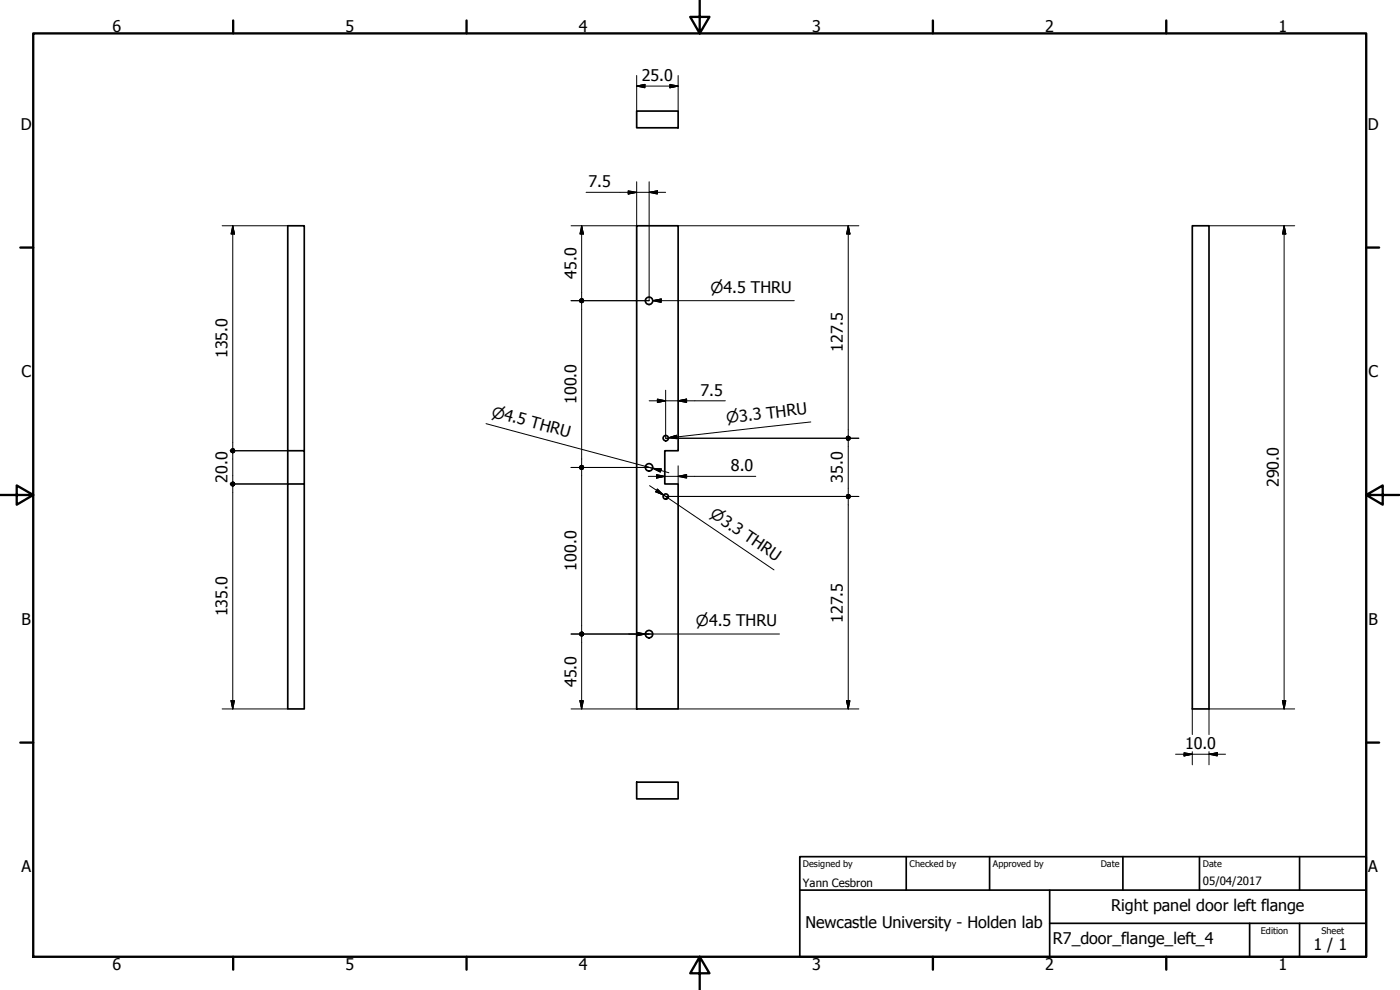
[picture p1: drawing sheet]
<svg xmlns="http://www.w3.org/2000/svg" width="420mm" height="297mm" viewBox="0 0 420 297" stroke-linecap="round" stroke-linejoin="round" font-family="sans-serif">
<!-- layer: Visible (ISO) -->
<g fill="none" stroke="#000" stroke-width=".51">
<path d="M191.1 33.3h12.4v5h-12.4zM191.1 67.7h12.4v67.5h-4v10h4v67.5h-12.4zM357.8 67.7h5v145h-5zM86.4 135.2v10M91.3 135.2v-67.5h-4.9v67.5h4.9v10M86.4 145.2h4.9v67.5h-4.9zM191.1 234.7h12.4v5h-12.4z"/>
<circle cx="194.8" cy="90.3" r="1.11"/>
<circle cx="199.8" cy="131.5" r=".79"/>
<circle cx="194.8" cy="140.2" r="1.11"/>
<circle cx="199.8" cy="149" r=".79"/>
<circle cx="194.8" cy="190.3" r="1.11"/>
</g>
<!-- layer: Border (ISO) -->
<g fill="none" stroke="#000" stroke-width=".7">
<path d="M10 10h400v277.1h-400zM70 6.1v3.9M140 6.1v3.9M210 0v10l-2.9-4.9h5.8l-2.9 4.9M280 6.1v3.9M350 6.1v3.9M6.1 74.3h3.9M410 74.3h3.9M0 148.5h10l-5-2.8v5.7l5-2.9M410 148.5l5 2.9v-5.7l-5 2.8h10M6.1 222.8h3.9M410 222.8h3.9"/>
<path d="M70 287.1v3.8M140 287.1v3.8M210 287.1l2.9 4.9h-5.8l2.9-4.9v9.9M280 287.1v3.8M350 287.1v3.8"/>
</g>
<!-- layer: Title (ISO) -->
<path d="M240 257h170v30.1h-170zM272 257v10.1M297 257v10.1M337 257v10.1M360 257v10.1M390 257v10.1M240 267.1h170M315 277h95M315 267.1v20M375 277v10.1M390 277v10.1" fill="none" stroke="#000" stroke-width=".51"/>
<!-- layer: Dimension (ISO) -->
<g fill="none" stroke="#000" stroke-width=".3">
<path d="M191.1 25.8l2.4-.5v1zM191.1 22.7v10.6M191.1 25.8h12.4M201 25.3l2.5 .5-2.5 .5zM203.5 22.7v10.6M175.9 57.7h23.9M188.5 57.3l2.6 .4-2.6 .5zM191.1 54.5v13.2h-19.7M194.8 57.7l2.5-.4v.9zM194.8 54.5v35.7h-23.4M66.7 67.7h19.7M69.8 67.7l.6 2.5h-1.1z"/>
<path d="M69.8 67.7v66.9M174.6 67.7l.5 2.5h-1zM174.6 67.7v21.9M203.5 67.7h54.2M254.6 67.7l.5 2.5h-1zM254.6 67.7v63.2M362.8 67.7h25.8M385.4 67.7l.5 2.5h-1zM385.4 67.7v145M174.6 90.9v48.7M197.3 119.7l2.5 .6-2.5 .5zM199.8 117.1v14.4h.9"/>
<path d="M69.1 135.2h17.3M69.8 135.9v8.7M194.8 120.3h22.9M203 131.5h54.7M203.5 120.3l2.6-.6v1.1zM203.5 139.7v5.5M254.6 132.1v16.3M69.1 145.2h17.3M69.8 145.8v66.9M171.4 140.3h23.4M174.6 140.8v48.8M194.6 142.9h32.2"/>
<path d="M197 142.4l2.5 .5-2.5 .5zM199.8 149h57.9M203.5 142.9l2.6-.5v1zM254.6 149.6v63.1M171.4 190.2h19.9M174.6 190.9v21.8M193.5 190.2h1.3M66.7 212.7h19.7M69.3 210.2h1.1l-.6 2.5zM171.4 212.7h19.7M174.1 210.2h1l-.5 2.5zM203.5 212.7h54.2"/>
<path d="M254.1 210.2h1l-.5 2.5zM357.8 212.7v7.7M384.9 210.2h1l-.5 2.5zM388.6 212.7h-25.8v7.7M352.8 226.3h15M355.3 225.9l2.5 .4-2.5 .5zM357.8 225.5v4M362.8 226.3l2.5-.4v.9zM362.8 225.5v4"/>
</g>
<g fill="#000" stroke="#000" stroke-width=".3">
<path d="M191.1 25.8l2.4-.5zM191.1 25.8l2.4-.5v1zM201 26.3l2.5-.5zM201 25.3l2.5 .5-2.5 .5zM188.5 58.2l2.6-.5zM188.5 57.3l2.6 .4-2.6 .5zM194.8 57.7l2.5-.4zM194.8 57.7l2.5-.4v.9zM69.8 67.7l.6 2.5zM69.8 67.7l.6 2.5h-1.1zM174.6 67.7l.5 2.5zM174.6 67.7l.5 2.5h-1z"/>
<path d="M254.6 67.7l.5 2.5zM254.6 67.7l.5 2.5h-1zM385.4 67.7l.5 2.5zM385.4 67.7l.5 2.5h-1zM174.1 89.8l.5-.2-.7 .6zM173.9 90.2l.7-.6-.5 1.1zM174.6 89.6v1.3l-.5-.2zM174.6 89.6l.4 1.1-.4 .2zM174.6 89.6l.6 .6-.2 .5zM174.6 89.6l.4 .2 .2 .4zM174.6 89.6l.4 .2zM175.2 90.2l-.2 .5-.4 .2z"/>
<path d="M175 89.8l.2 .4-.6 .7zM174.6 89.6l.4 .2-.4 1.1zM174.1 89.8l.5-.2v1.3zM174.1 89.8l.5 1.1-.7-.7zM173.9 90.2l.7 .7-.5-.2zM174.1 90.7l.5 .2zM203.5 120.3l2.6-.6zM203.5 120.3l2.6-.6v1.1zM69.4 134.8l.4-.2-.6 .6zM69.2 135.2l.6-.6-.4 1.1zM69.8 134.6v1.3l-.4-.2zM69.8 134.6l.5 1.1-.5 .2z"/>
<path d="M69.8 134.6l.7 .6-.2 .5zM69.8 134.6l.5 .2 .2 .4zM69.8 134.6l.5 .2zM70.5 135.2l-.2 .5-.5 .2zM70.3 134.8l.2 .4-.7 .7zM69.8 134.6l.5 .2-.5 1.1zM69.4 134.8l.4-.2v1.3zM69.4 134.8l.4 1.1-.6-.7zM69.2 135.2l.6 .7-.4-.2zM69.4 135.7l.4 .2zM174.1 139.8l.5-.2-.7 .7zM173.9 140.3l.7-.7-.5 1.1z"/>
<path d="M174.6 139.6v1.2l-.5-.1zM174.6 139.6l.4 1.1-.4 .1zM174.6 139.6l.6 .7-.2 .4zM174.6 139.6l.4 .2 .2 .5zM174.6 139.6l.4 .2zM197.3 120.8l2.5-.5zM197.3 119.7l2.5 .6-2.5 .5zM254.1 131l.5-.1-.7 .6zM253.9 131.5l.7-.6-.5 1zM254.6 130.9v1.2l-.5-.2zM254.6 130.9l.4 1-.4 .2zM254.6 130.9l.6 .6-.2 .4z"/>
<path d="M254.6 130.9l.4 .1 .2 .5zM254.6 130.9l.4 .1zM255.2 131.5l-.2 .4-.4 .2zM255 131l.2 .5-.6 .6zM254.6 130.9l.4 .1-.4 1.1zM254.1 131l.5-.1v1.2zM254.1 131l.5 1.1-.7-.6zM253.9 131.5l.7 .6-.5-.2zM254.1 131.9l.5 .2zM69.4 144.8l.4-.2-.6 .6zM69.2 145.2l.6-.6-.4 1.1zM69.8 144.6v1.2l-.4-.1z"/>
<path d="M69.8 144.6l.5 1.1-.5 .1zM69.8 144.6l.7 .6-.2 .5zM69.8 144.6l.5 .2 .2 .4zM69.8 144.6l.5 .2zM70.5 145.2l-.2 .5-.5 .1zM70.3 144.8l.2 .4-.7 .6zM69.8 144.6l.5 .2-.5 1zM69.4 144.8l.4-.2v1.2zM69.4 144.8l.4 1-.6-.6zM69.2 145.2l.6 .6-.4-.1zM69.4 145.7l.4 .1zM174.6 140.8l.6-.5-.2 .4z"/>
<path d="M175 139.8l.2 .5-.6 .5zM174.6 139.6l.4 .2-.4 1zM174.1 139.8l.5-.2v1.2zM174.1 139.8l.5 1-.7-.5zM173.9 140.3l.7 .5-.5-.1zM174.1 140.7l.5 .1zM197 143.4l2.5-.5zM197 142.4l2.5 .5-2.5 .5zM203.5 142.9l2.6-.5zM203.5 142.9l2.6-.5v1zM254.1 148.5l.5-.1-.7 .6zM253.9 149l.7-.6-.5 1z"/>
<path d="M254.6 148.4v1.2l-.5-.2zM254.6 148.4l.4 1-.4 .2zM254.6 148.4l.6 .6-.2 .4zM254.6 148.4l.4 .1 .2 .5zM254.6 148.4l.4 .1zM255.2 149l-.2 .4-.4 .2zM255 148.5l.2 .5-.6 .6zM254.6 148.4l.4 .1-.4 1.1zM254.1 148.5l.5-.1v1.2zM254.1 148.5l.5 1.1-.7-.6zM253.9 149l.7 .6-.5-.2zM254.1 149.4l.5 .2z"/>
<path d="M174.1 189.8l.5-.2-.7 .6zM173.9 190.2l.7-.6-.5 1.1zM174.6 189.6v1.3l-.5-.2zM174.6 189.6l.4 1.1-.4 .2zM174.6 189.6l.6 .6-.2 .5zM174.6 189.6l.4 .2 .2 .4zM174.6 189.6l.4 .2zM175.2 190.2l-.2 .5-.4 .2zM175 189.8l.2 .4-.6 .7zM174.6 189.6l.4 .2-.4 1.1zM174.1 189.8l.5-.2v1.3zM174.1 189.8l.5 1.1-.7-.7z"/>
<path d="M173.9 190.2l.7 .7-.5-.2zM174.1 190.7l.5 .2zM69.3 210.2l.5 2.5zM69.3 210.2h1.1l-.6 2.5zM174.1 210.2l.5 2.5zM174.1 210.2h1l-.5 2.5zM254.1 210.2l.5 2.5zM254.1 210.2h1l-.5 2.5zM384.9 210.2l.5 2.5zM384.9 210.2h1l-.5 2.5zM355.3 226.8l2.5-.5zM355.3 225.9l2.5 .4-2.5 .5z"/>
<path d="M362.8 226.3l2.5-.4zM362.8 226.3l2.5-.4v.9z"/>
</g>
<!-- layer: Symbol (ISO) -->
<g fill="none" stroke="#000" stroke-width=".3">
<path d="M195.9 90.2l2.5-.5v1zM195.9 90.2h42.5M145.9 127.1l50 13.4M193.7 139.9l2.2 .6M200.6 131.4l2.4-.8 .1 1zM243.3 126.6l-42.7 4.8M194.9 145.7l4.2 2.8M195.9 140.5l2.5 .2-.2 1zM195.9 140.5l4.8 1.3M197.3 146.7l1.8 1.8-2.3-.9zM199.1 148.5l33.2 22.5M199.1 148.5l1.4 1"/>
<path d="M188.7 190.2h7.2M191.1 189.7l2.6 .5-2.6 .5zM193.7 190.2h40.2"/>
</g>
<path d="M195.9 90.2l2.5-.5zM195.9 90.2l2.5-.5v1zM200.6 131.4l2.4-.8zM200.6 131.4l2.4-.8 .1 1zM196.8 147.6l2.3 .9zM197.3 146.7l1.8 1.8-2.3-.9zM195.9 140.5l2.5 .2zM195.9 140.5l2.5 .2-.2 1zM191.1 190.7l2.6-.5zM191.1 189.7l2.6 .5-2.6 .5z" fill="#000" stroke="#000" stroke-width=".3"/>
<g font-size="4.8">
<text x="33.7" y="9.6">6</text>
<text x="103.7" y="9.6">5</text>
<text x="173.7" y="9.6">4</text>
<text x="243.7" y="9.6">3</text>
<text x="313.7" y="9.6">2</text>
<text x="383.7" y="9.6">1</text>
<text x="192.6" y="24.2">25.0</text>
<text x="6.2" y="38.9">D</text>
<text x="410.5" y="38.9">D</text>
<text x="176.7" y="56.1">7.5</text>
<text x="173" y="83.6" transform="rotate(-90 173 83.6)">45.0</text>
<text x="68.3" y="107.4" transform="rotate(-90 68.3 107.4)">135.0</text>
<text x="253" y="105.6" transform="rotate(-90 253 105.6)">127.5</text>
<text x="6.4" y="113.1">C</text>
<text x="410.7" y="113.1">C</text>
<text x="210.2" y="118.7">7.5</text>
<text x="173" y="121.2" transform="rotate(-90 173 121.2)">100.0</text>
<text x="219.3" y="141.3">8.0</text>
<text x="68.3" y="144.9" transform="rotate(-90 68.3 144.9)">20.0</text>
<text x="253" y="144.9" transform="rotate(-90 253 144.9)">35.0</text>
<text x="383.8" y="146.2" transform="rotate(-90 383.8 146.2)">290.0</text>
<text x="173" y="171.2" transform="rotate(-90 173 171.2)">100.0</text>
<text x="68.3" y="185" transform="rotate(-90 68.3 185)">135.0</text>
<text x="6.4" y="187.4">B</text>
<text x="253" y="186.9" transform="rotate(-90 253 186.9)">127.5</text>
<text x="410.7" y="187.4">B</text>
<text x="173" y="206.2" transform="rotate(-90 173 206.2)">45.0</text>
<text x="355.7" y="224.7">10.0</text>
<text x="6.4" y="261.7">A</text>
<text x="410.7" y="261.7">A</text>
<text x="333.5" y="273.4">Right panel door left flange</text>
<text x="241.7" y="278.4">Newcastle University - Holden lab</text>
<text x="316" y="283.4">R7_door_flange_left_4</text>
<text x="394.2" y="285">1 / 1</text>
<text x="33.7" y="290.9">6</text>
<text x="103.7" y="290.9">5</text>
<text x="173.7" y="290.9">4</text>
<text x="243.7" y="290.9">3</text>
<text x="313.7" y="290.9">2</text>
<text x="383.7" y="290.9">1</text>
</g>
<g font-size="4.6">
<text x="213.2" y="87.8">⌀4.5 THRU</text>
<text x="147.3" y="125" transform="rotate(15 147.3 125)">⌀4.5 THRU</text>
<text x="218.1" y="127" transform="rotate(-6 218.1 127)">⌀3.3 THRU</text>
<text x="212.9" y="154.9" transform="rotate(34 212.9 154.9)">⌀3.3 THRU</text>
<text x="208.9" y="187.8">⌀4.5 THRU</text>
</g>
<g font-size="3.4">
<text x="241" y="266">Yann Cesbron</text>
<text x="361" y="265.5">05/04/2017</text>
</g>
<g font-size="2.7">
<text x="241" y="260.1">Designed by</text>
<text x="273" y="260.1">Checked by</text>
<text x="298" y="260.1">Approved by</text>
<text x="330.3" y="260">Date</text>
<text x="361" y="260">Date</text>
<text x="378.4" y="280.1">Edition</text>
<text x="396.6" y="280.1">Sheet</text>
</g>
</svg>
